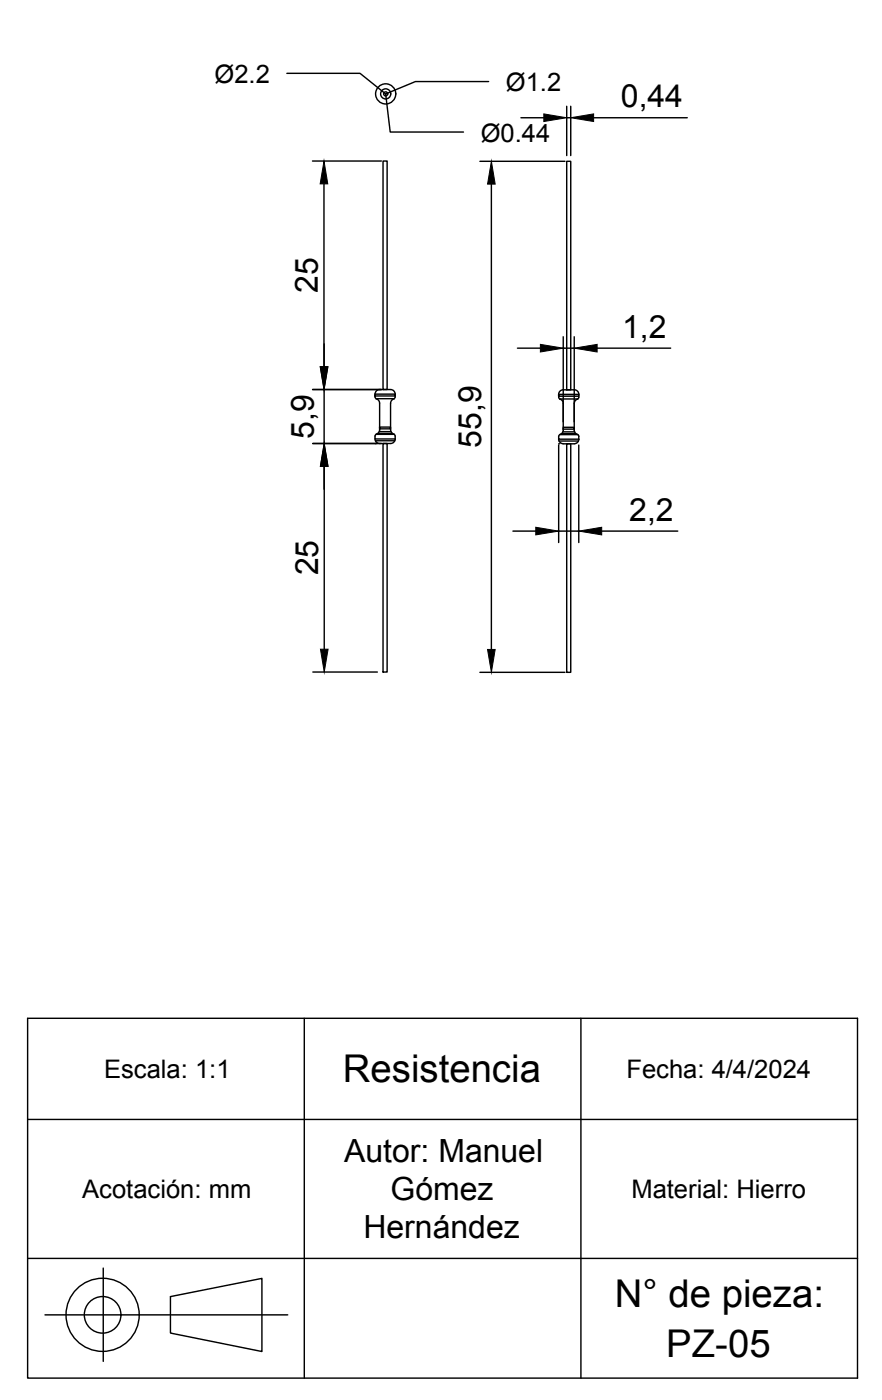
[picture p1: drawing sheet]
<svg xmlns="http://www.w3.org/2000/svg" width="158mm" height="251mm" viewBox="0 0 158 251" stroke-linecap="round" stroke-linejoin="round" font-family="sans-serif">
<!-- layer: 0 -->
<g fill="none" stroke="#000" stroke-width=".25">
<path d="M51.3 13.1h13.1l4.6 3.7M69 16.8l.8 6.8h13.1M87.4 14.6h-13.1l-5.3 2.2M101.4 19v8.9M102.1 19v8.9M55.9 28.8h12.3M58 32.9v32.8M68.5 28.8h.7v40.9h-.7zM85.8 28.9h15.3M87.9 33v83.3M93.2 21.1h4.1M101.4 28.9h.7v40.9h-.7z"/>
<path d="M101.4 21.1h.7M106.2 21.1h16.7M55.9 69.7h14a1.01 1.01 0 0 1 .8 1 1.01 1.01 0 0 1-.7 1l-.1 .5M58 69.7v9.7M67.1 79.4h.1M67.1 70.6h3.6v.3h-3.6zM67.1 78.6a.82 .82 0 0 0 .8 .8M67.1 71.1l.2 .3M67.2 78.9h3.4M67.3 77.8h3.2M67.3 71.4h3.2M67.3 71.4a.82 .82 0 0 1 .6 .8"/>
<path d="M67.4 77.7l-.3 .2v.7h3.6M67.6 77.6h2.6M67.8 77.3h2.1M67.9 72.2v4.7a.82 .82 0 0 1-.5 .8M67.9 76.5h2v.3h-2zM67.9 69.7a.97 .97 0 0 0-.8 1.4M68.5 79.4h.7v40.9h-.7zM69.9 72.2v4.7a1.34 1.34 0 0 0 .7 1l.1 .7M70.7 78.6a.82 .82 0 0 1-.8 .8h-14M92.6 62.3h4.1M99.9 79.5h.1M99.9 78.6a.84 .84 0 0 0 .8 .9l2-.1a.82 .82 0 0 0 .8-.7"/>
<path d="M99.9 70.6h3.6v.3h-3.6zM99.9 79.7v17.4M100 79h3.5M100.1 77.8h3.2M100.1 71.4h3.3M100.4 77.6h2.6M100.7 77.3h2.1M100.7 60.3l.1 16.7a1.32 1.32 0 0 1-.8 1l-.1 .6 3.6 .1M100.7 76.5h2v.3h-2zM100.7 62.3h2M101.4 79.5h.7v40.9h-.7zM102.7 60.3v16.7a1.32 1.32 0 0 0 .8 1v.7"/>
<path d="M103.5 71.1a.98 .98 0 0 0-.8-1.3h-2a1.01 1.01 0 0 0-.5 1.7 .81 .81 0 0 1 .6 .7M103.5 79.7v17.4M103.5 71.1l-.2 .4a.81 .81 0 0 0-.6 .7M106.8 62.3h13.2M58 83.5v4.1M58 83.5v32.7M91.7 95.1h4.1M99.9 95.1h3.6M107.6 95.1h13.6M56 120.3h11.5M85.8 120.4h15.3M4.9 182.3h148.5v64.4h-148.5z"/>
<path d="M54.4 182.3v64.4M103.9 182.3v64.4M4.9 200.4h148.5M4.9 225.3h148.5M8 235.4h43.5M18.5 227v16.7M30.5 232.1l16.4-3.2v13.1l-16.4-3.3z"/>
<circle cx="69" cy="16.8" r="1.8"/>
<circle cx="69" cy="16.8" r=".9"/>
<circle cx="69" cy="16.8" r=".37"/>
<circle cx="18.4" cy="235.4" r="6.5"/>
<circle cx="18.4" cy="235.4" r="3.3"/>
</g>
<g fill="#000" stroke="#000" stroke-width=".18">
<path d="M58 28.8l.6 4.1h-1.3zM87.9 28.9l.7 4.1h-1.4zM97.3 20.4l4.1 .7-4.1 .7zM102.1 21.1l4.1-.7v1.4zM57.3 65.7h1.3l-.6 4zM57.3 65.7h1.4l-.7 4zM96.7 61.7l4 .6-4 .7zM102.7 62.3l4.1-.6v1.3zM58 79.4l.7 4.1h-1.4zM95.8 94.4l4.1 .7-4.1 .7zM103.5 95.1l4.1-.7v1.4zM57.3 116.2h1.4l-.7 4.1z"/>
<path d="M87.2 116.3h1.4l-.7 4.1z"/>
</g>
<g font-size="6.9">
<text x="61.3" y="193.8">Resistencia</text>
<text x="110" y="233.9">N° de pieza:</text>
<text x="119.2" y="242.9">PZ-05</text>
</g>
<g font-size="5.7">
<text x="111.1" y="19.2">0,44</text>
<text x="56.9" y="52.4" transform="rotate(-90 56.9 52.4)">25</text>
<text x="111.3" y="60.5">1,2</text>
<text x="56.1" y="78.5" transform="rotate(-90 56.1 78.5)">5,9</text>
<text x="86.1" y="80.2" transform="rotate(-90 86.1 80.2)">55,9</text>
<text x="112.6" y="93.3">2,2</text>
<text x="56.9" y="103" transform="rotate(-90 56.9 103)">25</text>
<text x="61.6" y="208">Autor: Manuel</text>
<text x="69.9" y="214.9">Gómez</text>
<text x="65" y="221.7">Hernández</text>
</g>
<g font-size="4.6">
<text x="38.4" y="14.8">Ø2.2</text>
<text x="90.5" y="16.3">Ø1.2</text>
<text x="86" y="25.3">Ø0.44</text>
<text x="18.6" y="193">Escala: 1:1</text>
<text x="112" y="193">Fecha: 4/4/2024</text>
<text x="14.7" y="214.5">Acotación: mm</text>
<text x="112.9" y="214.5">Material: Hierro</text>
</g>
</svg>
